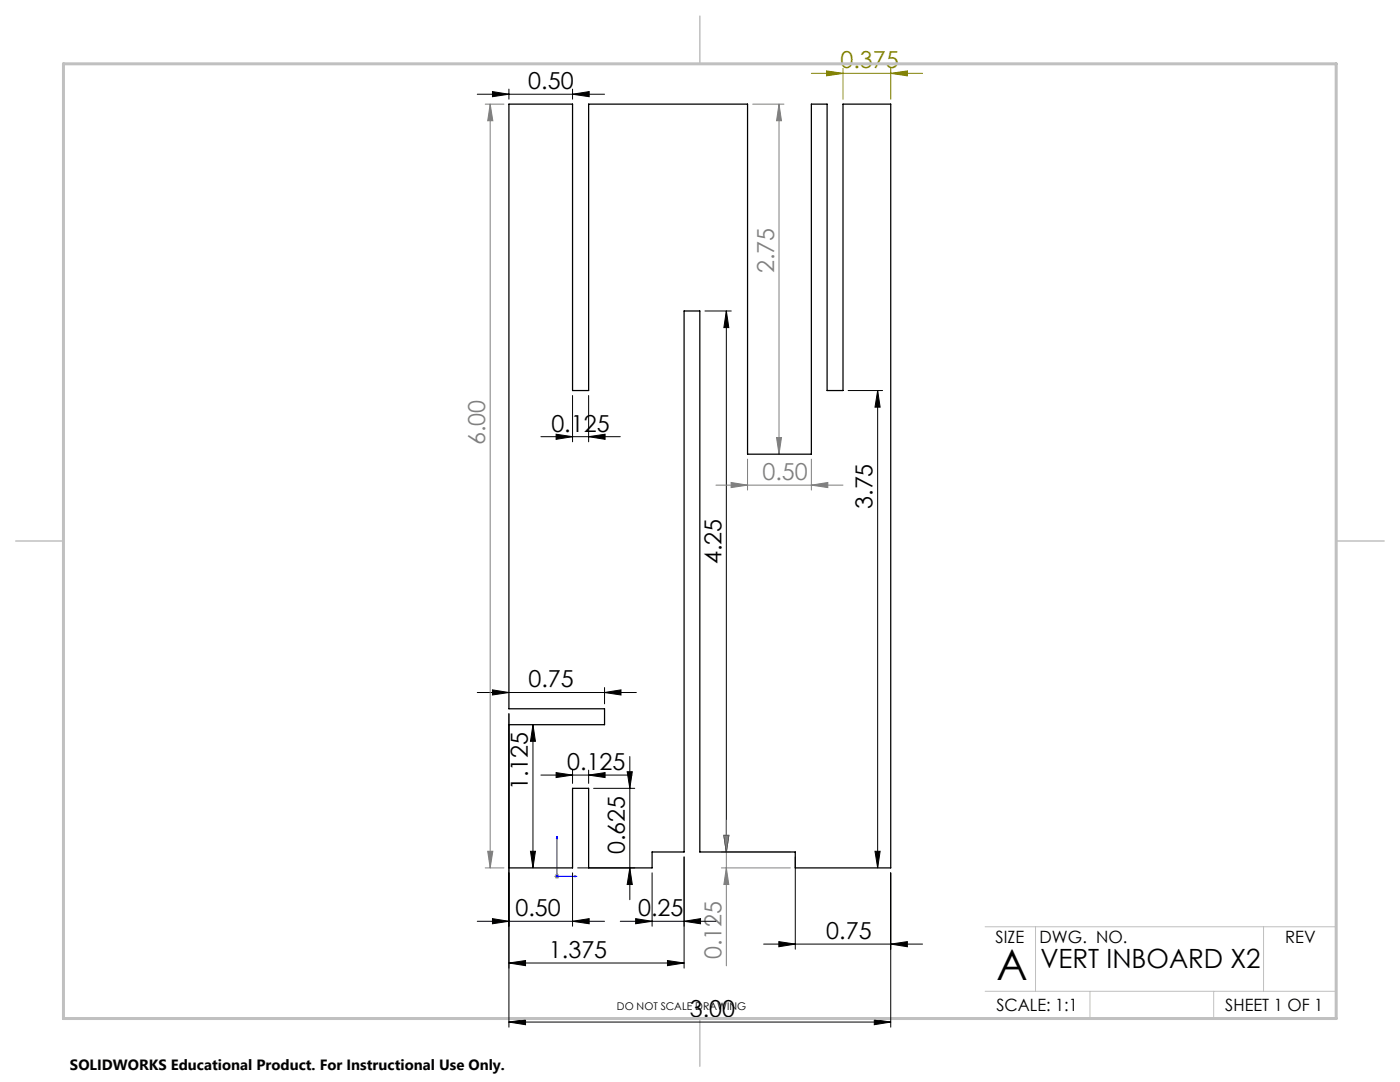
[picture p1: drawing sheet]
<svg xmlns="http://www.w3.org/2000/svg" width="279mm" height="216mm" viewBox="0 0 279 216" stroke-linecap="round" stroke-linejoin="round" font-family="sans-serif">
<path d="M111.2 166.9v.4h-.1zM111.2 166.9v8h3.9M114.7 174.8l.4 .1h-.4z" fill="none" stroke="#00f" stroke-width=".2"/>
<g fill="none" stroke="#000" stroke-width=".2">
<path d="M95.2 18.8h25.4M98.3 18.3l3.3 .5-3.3 .5zM101.6 17.8v2M114.3 18.8l3.3-.5v1zM114.3 17.8v2M114.3 78.9v9.3M117.5 78.9v9.3M140.7 62.1h5.2M145 62.1v107.9M145 62.1l.5 3.3h-1zM169.3 77.9h6.8M175.2 77.9v95.3"/>
<path d="M175.2 77.9l.4 3.3h-1zM107.9 87.1h15.9M111 86.6l3.3 .5-3.3 .6zM117.5 87.1l3.3-.5v1.1zM95.2 138.2h31.8M98.3 137.7l3.3 .5-3.3 .5zM120.6 138.2l3.3-.5v1zM120.6 137.2v3.2M101.6 142.4v62.6M106.4 144.6v28.6M106.4 144.6l.5 3.3h-1zM107.9 154.7h18.2"/>
<path d="M111 154.2l3.3 .5-3.3 .5zM114.3 153.7v2.6M117.5 154.7l3.3-.5v1zM117.5 153.7v2.6M118.5 157.3h8.2M125.2 154h1l-.5 3.3zM125.7 151v28.5M105.9 169.9h1l-.5 3.3zM114.3 174.2v10.6M115.3 173.2h11.4M125.7 173.2l.5 3.3h-1zM130.1 174.2v10.6"/>
<path d="M136.5 171v22.2M144.5 166.7h1l-.5 3.3zM158.7 171v18.4M174.6 169.9h1l-.4 3.3zM177.8 174.2v30.8M95.2 183.8h25.4M98.3 183.3l3.3 .5-3.3 .5zM101.6 192.2l3.3-.5v1zM101.6 192.2h34.9M114.3 183.8l3.3-.5v1zM123.8 183.8h19.1M126.9 183.3l3.2 .5-3.2 .5z"/>
<path d="M133.2 191.7l3.3 .5-3.3 .5zM136.5 183.8l3.3-.5v1zM152.4 188.4h31.7M155.4 187.9l3.3 .5-3.3 .5zM177.8 188.4l3.3-.5v1zM101.6 203.9l3.3-.5v1.1zM101.6 203.9h76.2M174.5 203.4l3.3 .5-3.3 .6z"/>
</g>
<path d="M161.9 14.6h22.2M165 14.1l3.2 .5-3.2 .5zM168.2 13.7v6.1M177.8 14.6l3.3-.5v1zM177.8 13.7v6.1" fill="none" stroke="#808000" stroke-width=".2"/>
<g fill="none" stroke="#808080" stroke-width=".2">
<path d="M96.8 20.8h3.8M97.8 20.8l.6 3.3h-1.1zM97.8 20.8v152.4M150.2 20.8h6.3M155.5 20.8l.5 3.3h-1zM155.5 20.8v69.8M142.9 96.8h25.3M145.9 96.3l3.3 .5-3.3 .5zM149.2 91.6v6.2M155 87.3h1l-.5 3.3zM161.9 96.8l3.3-.5v1zM161.9 91.6v6.2"/>
<path d="M96.8 173.2h3.8M97.3 169.9h1.1l-.6 3.3zM110.6 174.9h1.1M110.8 174.5l.7 .7M111.2 174.3v1.1M111.5 174.5l-.7 .7M144 173.2h13.7M144 170h13.7M144.5 166.7h1l-.5 3.3zM145 173.2l.5 3.3h-1zM145 163.7v29"/>
</g>
<path d="M266.7 153.3v49.9h-240M196.6 184.9h70.1M196.6 197.8h70.1M206.7 184.9v12.9M217.5 197.8v5.4M242.2 197.8v5.4M252.2 184.9v12.9" fill="none" stroke="#c0c0c0" stroke-width=".2"/>
<path d="M139.7 3.2v9.5M3.1 107.9h9.6M266.7 107.9h9.5M139.7 203.2v9.6" fill="none" stroke="#c0c0c0" stroke-width=".3"/>
<path d="M12.7 12.7h254v190.5h-254z" fill="none" stroke="#c0c0c0" stroke-width=".6"/>
<path d="M114.7 174.8l.4 .1h-.4zM111.2 166.9v.4h-.1z" fill="#00f"/>
<g fill="#000">
<path d="M117.5 87.1l3.3-.5v1.1zM111 86.6l3.3 .5-3.3 .6z"/>
<path d="M144.5 166.7h1l-.5 3.3zM145 62.1l.5 3.3h-1zM125.7 173.2l.5 3.3h-1zM125.2 154h1l-.5 3.3zM105.9 169.9h1l-.5 3.3zM106.4 144.6l.5 3.3h-1zM174.6 169.9h1l-.4 3.3zM175.2 77.9l.4 3.3h-1z"/>
<path d="M133.2 191.7l3.3 .5-3.3 .5zM101.6 192.2l3.3-.5v1zM120.6 138.2l3.3-.5v1zM98.3 137.7l3.3 .5-3.3 .5zM117.5 154.7l3.3-.5v1zM111 154.2l3.3 .5-3.3 .5z"/>
<path d="M101.6 203.9l3.3-.5v1.1zM174.5 203.4l3.3 .5-3.3 .6zM155.4 187.9l3.3 .5-3.3 .5zM177.8 188.4l3.3-.5v1zM98.3 18.3l3.3 .5-3.3 .5zM114.3 18.8l3.3-.5v1zM98.3 183.3l3.3 .5-3.3 .5zM114.3 183.8l3.3-.5v1zM126.9 183.3l3.2 .5-3.2 .5zM136.5 183.8l3.3-.5v1z"/>
</g>
<path d="M165 14.1l3.2 .5-3.2 .5zM177.8 14.6l3.3-.5v1z" fill="#808000"/>
<g fill="#808080">
<path d="M145.9 96.3l3.3 .5-3.3 .5zM161.9 96.8l3.3-.5v1z"/>
<path d="M97.3 169.9h1.1l-.6 3.3zM97.8 20.8l.6 3.3h-1.1zM155 87.3h1l-.5 3.3zM155.5 20.8l.5 3.3h-1z"/>
<path d="M144.5 166.7h1l-.5 3.3zM145 173.2l.5 3.3h-1z"/>
</g>
<path d="M101.6 20.8h12.7v57.1h3.2v-57.1h31.7v69.8h12.7v-69.8h3.2v57.1h3.1v-57.1h9.6v152.4h-19.1v-3.2h-19v-107.9h-3.2v107.9h-6.4v3.2h-12.6v-15.9h-3.2v15.9h-12.7v-28.6h19v-3.2h-19z" fill="none" stroke="#000" stroke-width=".25"/>
<text font-size="8.5" x="198.9" y="195.5">A</text>
<text font-size="5.3" x="207.6" y="193.2">VERT INBOARD X2</text>
<g font-size="4.7">
<text x="105.4" y="17.8">0.50</text>
<text x="110" y="86.1">0.125</text>
<text x="174.1" y="101.5" transform="rotate(-90 174.1 101.5)">3.75</text>
<text x="144" y="112.6" transform="rotate(-90 144 112.6)">4.25</text>
<text x="105.5" y="137.2">0.75</text>
<text x="113.2" y="153.6">0.125</text>
<text x="105.4" y="157.7" transform="rotate(-90 105.4 157.7)">1.125</text>
<text x="124.7" y="170.5" transform="rotate(-90 124.7 170.5)">0.625</text>
<text x="102.9" y="182.8">0.50</text>
<text x="127.4" y="182.8">0.25</text>
<text x="109.6" y="191.1">1.375</text>
<text x="164.9" y="187.4">0.75</text>
<text x="137.7" y="202.9">3.00</text>
</g>
<text font-size="4.7" fill="#808000" x="167.7" y="13.6">0.375</text>
<g font-size="4.7" fill="#808080">
<text x="154.5" y="54.5" transform="rotate(-90 154.5 54.5)">2.75</text>
<text x="96.8" y="88.9" transform="rotate(-90 96.8 88.9)">6.00</text>
<text x="152.2" y="95.8">0.50</text>
<text x="144" y="191.4" transform="rotate(-90 144 191.4)">0.125</text>
</g>
<g font-size="3.4">
<text x="198.7" y="188.1">SIZE</text>
<text x="207.5" y="188.1">DWG. NO.</text>
<text x="256.5" y="188.2">REV</text>
<text x="198.8" y="201.7">SCALE: 1:1</text>
<text x="244.5" y="201.7">SHEET 1 OF 1</text>
</g>
<text font-size="3" x="14" y="213.5">SOLIDWORKS Educational Product. For Instructional Use Only.</text>
<text font-size="2.1" x="123.1" y="201.6">DO NOT SCALE DRAWING</text>
</svg>
